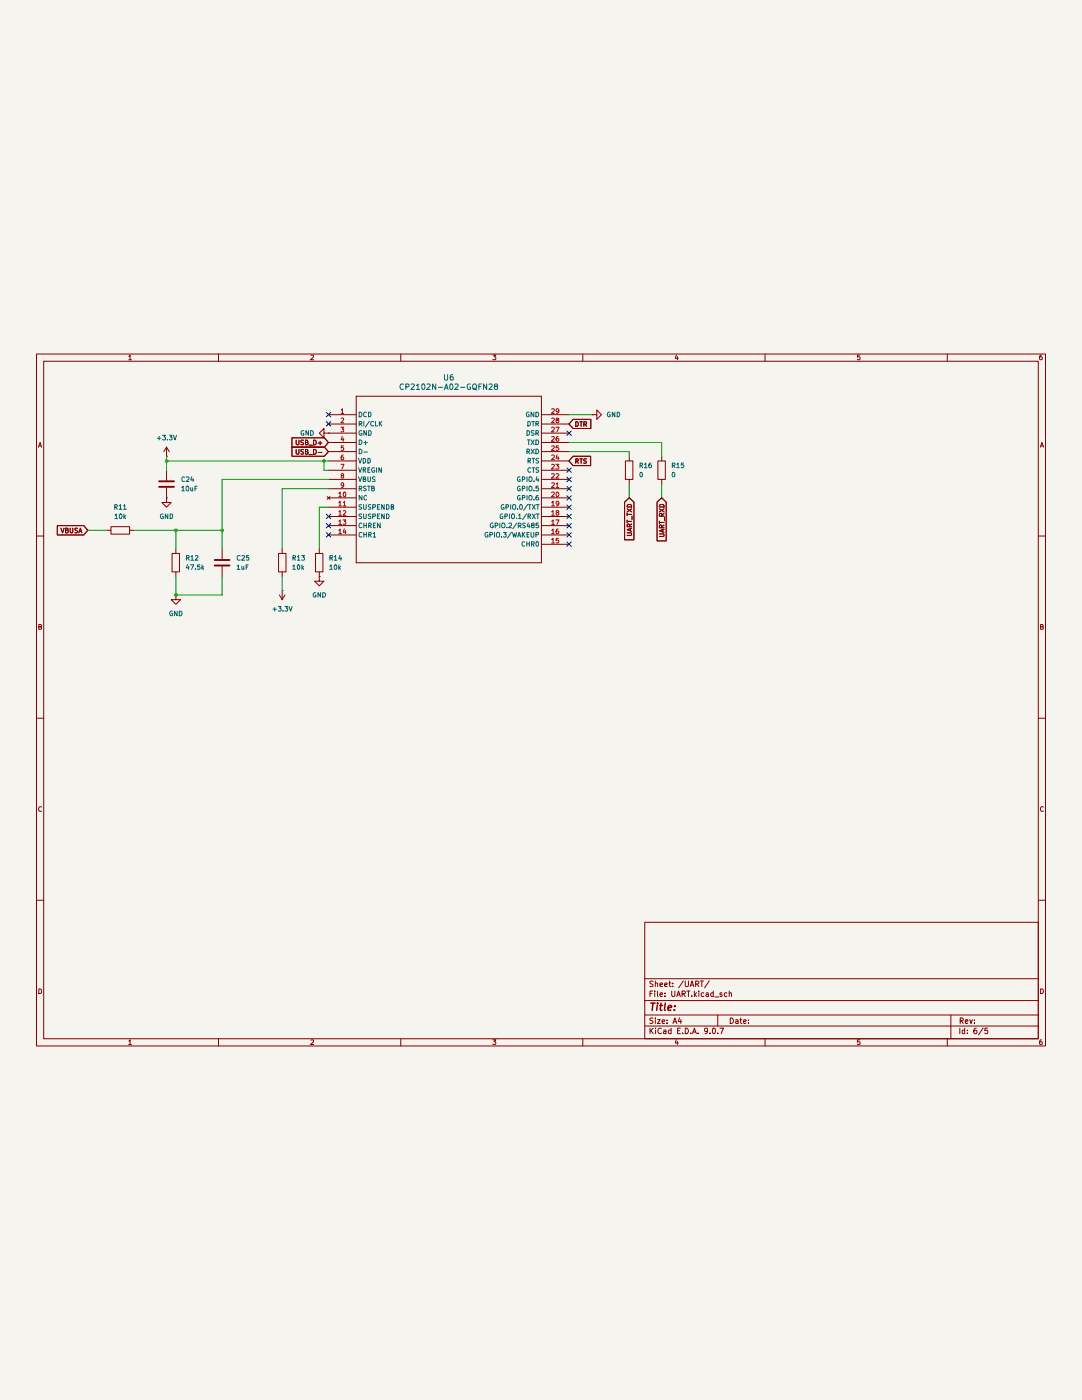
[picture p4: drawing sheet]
(kicad_sch
 (version 20250114)
 (generator "eeschema")
 (generator_version "9.0")
 (paper "A4")
 (lib_symbols
  (symbol "CP2102N-A02-GQFN28:CP2102N-A02-GQFN28"
   (pin_names
    (offset 0.254)) (exclude_from_sim no) (in_bom yes) (on_board yes)
   (property "Reference" "U" (at 33.02 10.16 0) (effects (font (size 1.524 1.524))))
   (property "Value" "CP2102N-A02-GQFN28" (at 33.02 7.62 0) (effects (font (size 1.524 1.524))))
   (property "Footprint" "QFN28_5X5" (at 0 0 0) (effects (font (size 1.27 1.27)
    (italic yes)) (hide yes)))
   (property "Datasheet" "CP2102N-A02-GQFN28" (at 0 0 0) (effects (font (size 1.27 1.27)
    (italic yes)) (hide yes)))
   (property "Description" "" (at 0 0 0) (effects (font (size 1.27 1.27)) (hide yes)))
   (property "ki_locked" "" (at 0 0 0) (effects (font (size 1.27 1.27))))
   (symbol "CP2102N-A02-GQFN28_0_1"
    (polyline (pts (xy 7.62 5.08) (xy 7.62 -40.64)) (stroke (width 0) (type default)) (fill (type none)))
    (polyline (pts (xy 7.62 -40.64) (xy 58.42 -40.64)) (stroke (width 0) (type default)) (fill (type none)))
    (polyline (pts (xy 58.42 5.08) (xy 7.62 5.08)) (stroke (width 0) (type default)) (fill (type none)))
    (polyline (pts (xy 58.42 -40.64) (xy 58.42 5.08)) (stroke (width 0) (type default)) (fill (type none)))
    (pin input line (at 0 0 0) (length 7.62) (name "DCD" (effects (font (size 1.27 1.27)))) (number "1" (effects (font (size 1.27 1.27)))))
    (pin input line (at 0 -2.54 0) (length 7.62) (name "RI/CLK" (effects (font (size 1.27 1.27)))) (number "2" (effects (font (size 1.27 1.27)))))
    (pin power_in line (at 0 -5.08 0) (length 7.62) (name "GND" (effects (font (size 1.27 1.27)))) (number "3" (effects (font (size 1.27 1.27)))))
    (pin unspecified line (at 0 -7.62 0) (length 7.62) (name "D+" (effects (font (size 1.27 1.27)))) (number "4" (effects (font (size 1.27 1.27)))))
    (pin unspecified line (at 0 -10.16 0) (length 7.62) (name "D-" (effects (font (size 1.27 1.27)))) (number "5" (effects (font (size 1.27 1.27)))))
    (pin power_in line (at 0 -12.7 0) (length 7.62) (name "VDD" (effects (font (size 1.27 1.27)))) (number "6" (effects (font (size 1.27 1.27)))))
    (pin input line (at 0 -15.24 0) (length 7.62) (name "VREGIN" (effects (font (size 1.27 1.27)))) (number "7" (effects (font (size 1.27 1.27)))))
    (pin input line (at 0 -17.78 0) (length 7.62) (name "VBUS" (effects (font (size 1.27 1.27)))) (number "8" (effects (font (size 1.27 1.27)))))
    (pin unspecified line (at 0 -20.32 0) (length 7.62) (name "RSTB" (effects (font (size 1.27 1.27)))) (number "9" (effects (font (size 1.27 1.27)))))
    (pin no_connect line (at 0 -22.86 0) (length 7.62) (name "NC" (effects (font (size 1.27 1.27)))) (number "10" (effects (font (size 1.27 1.27)))))
    (pin output line (at 0 -25.4 0) (length 7.62) (name "SUSPENDB" (effects (font (size 1.27 1.27)))) (number "11" (effects (font (size 1.27 1.27)))))
    (pin output line (at 0 -27.94 0) (length 7.62) (name "SUSPEND" (effects (font (size 1.27 1.27)))) (number "12" (effects (font (size 1.27 1.27)))))
    (pin output line (at 0 -30.48 0) (length 7.62) (name "CHREN" (effects (font (size 1.27 1.27)))) (number "13" (effects (font (size 1.27 1.27)))))
    (pin output line (at 0 -33.02 0) (length 7.62) (name "CHR1" (effects (font (size 1.27 1.27)))) (number "14" (effects (font (size 1.27 1.27)))))
    (pin power_in line (at 66.04 0 180) (length 7.62) (name "GND" (effects (font (size 1.27 1.27)))) (number "29" (effects (font (size 1.27 1.27)))))
    (pin output line (at 66.04 -2.54 180) (length 7.62) (name "DTR" (effects (font (size 1.27 1.27)))) (number "28" (effects (font (size 1.27 1.27)))))
    (pin input line (at 66.04 -5.08 180) (length 7.62) (name "DSR" (effects (font (size 1.27 1.27)))) (number "27" (effects (font (size 1.27 1.27)))))
    (pin output line (at 66.04 -7.62 180) (length 7.62) (name "TXD" (effects (font (size 1.27 1.27)))) (number "26" (effects (font (size 1.27 1.27)))))
    (pin input line (at 66.04 -10.16 180) (length 7.62) (name "RXD" (effects (font (size 1.27 1.27)))) (number "25" (effects (font (size 1.27 1.27)))))
    (pin output line (at 66.04 -12.7 180) (length 7.62) (name "RTS" (effects (font (size 1.27 1.27)))) (number "24" (effects (font (size 1.27 1.27)))))
    (pin input line (at 66.04 -15.24 180) (length 7.62) (name "CTS" (effects (font (size 1.27 1.27)))) (number "23" (effects (font (size 1.27 1.27)))))
    (pin bidirectional line (at 66.04 -17.78 180) (length 7.62) (name "GPIO.4" (effects (font (size 1.27 1.27)))) (number "22" (effects (font (size 1.27 1.27)))))
    (pin bidirectional line (at 66.04 -20.32 180) (length 7.62) (name "GPIO.5" (effects (font (size 1.27 1.27)))) (number "21" (effects (font (size 1.27 1.27)))))
    (pin bidirectional line (at 66.04 -22.86 180) (length 7.62) (name "GPIO.6" (effects (font (size 1.27 1.27)))) (number "20" (effects (font (size 1.27 1.27)))))
    (pin bidirectional line (at 66.04 -25.4 180) (length 7.62) (name "GPIO.0/TXT" (effects (font (size 1.27 1.27)))) (number "19" (effects (font (size 1.27 1.27)))))
    (pin bidirectional line (at 66.04 -27.94 180) (length 7.62) (name "GPIO.1/RXT" (effects (font (size 1.27 1.27)))) (number "18" (effects (font (size 1.27 1.27)))))
    (pin bidirectional line (at 66.04 -30.48 180) (length 7.62) (name "GPIO.2/RS485" (effects (font (size 1.27 1.27)))) (number "17" (effects (font (size 1.27 1.27)))))
    (pin bidirectional line (at 66.04 -33.02 180) (length 7.62) (name "GPIO.3/WAKEUP" (effects (font (size 1.27 1.27)))) (number "16" (effects (font (size 1.27 1.27)))))
    (pin output line (at 66.04 -35.56 180) (length 7.62) (name "CHR0" (effects (font (size 1.27 1.27)))) (number "15" (effects (font (size 1.27 1.27))))))
   (embedded_fonts no))
  (symbol "Device:C"
   (pin_numbers (hide yes))
   (pin_names
    (offset 0.254)) (exclude_from_sim no) (in_bom yes) (on_board yes)
   (property "Reference" "C" (at 0.635 2.54 0) (effects (font (size 1.27 1.27)) (justify left)))
   (property "Value" "C" (at 0.635 -2.54 0) (effects (font (size 1.27 1.27)) (justify left)))
   (property "Footprint" "" (at 0.9652 -3.81 0) (effects (font (size 1.27 1.27)) (hide yes)))
   (property "Datasheet" "~" (at 0 0 0) (effects (font (size 1.27 1.27)) (hide yes)))
   (property "Description" "Unpolarized capacitor" (at 0 0 0) (effects (font (size 1.27 1.27)) (hide yes)))
   (symbol "C_0_1"
    (polyline (pts (xy -2.032 0.762) (xy 2.032 0.762)) (stroke (width 0.508) (type default)) (fill (type none)))
    (polyline (pts (xy -2.032 -0.762) (xy 2.032 -0.762)) (stroke (width 0.508) (type default)) (fill (type none))))
   (symbol "C_1_1"
    (pin passive line (at 0 3.81 270) (length 2.794) (name "~" (effects (font (size 1.27 1.27)))) (number "1" (effects (font (size 1.27 1.27)))))
    (pin passive line (at 0 -3.81 90) (length 2.794) (name "~" (effects (font (size 1.27 1.27)))) (number "2" (effects (font (size 1.27 1.27))))))
   (embedded_fonts no))
  (symbol "Device:R"
   (pin_numbers (hide yes))
   (pin_names
    (offset 0)) (exclude_from_sim no) (in_bom yes) (on_board yes)
   (property "Reference" "R" (at 2.032 0 90) (effects (font (size 1.27 1.27))))
   (property "Value" "R" (at 0 0 90) (effects (font (size 1.27 1.27))))
   (property "Footprint" "" (at -1.778 0 90) (effects (font (size 1.27 1.27)) (hide yes)))
   (property "Datasheet" "~" (at 0 0 0) (effects (font (size 1.27 1.27)) (hide yes)))
   (property "Description" "Resistor" (at 0 0 0) (effects (font (size 1.27 1.27)) (hide yes)))
   (symbol "R_0_1"
    (rectangle (start -1.016 -2.54) (end 1.016 2.54) (stroke (width 0.254) (type default)) (fill (type none))))
   (symbol "R_1_1"
    (pin passive line (at 0 3.81 270) (length 1.27) (name "~" (effects (font (size 1.27 1.27)))) (number "1" (effects (font (size 1.27 1.27)))))
    (pin passive line (at 0 -3.81 90) (length 1.27) (name "~" (effects (font (size 1.27 1.27)))) (number "2" (effects (font (size 1.27 1.27))))))
   (embedded_fonts no))
  (symbol "power:+3.3V"
   (power)
   (pin_numbers (hide yes))
   (pin_names
    (offset 0) (hide yes)) (exclude_from_sim no) (in_bom yes) (on_board yes)
   (property "Reference" "#PWR" (at 0 -3.81 0) (effects (font (size 1.27 1.27)) (hide yes)))
   (property "Value" "+3.3V" (at 0 3.556 0) (effects (font (size 1.27 1.27))))
   (property "Footprint" "" (at 0 0 0) (effects (font (size 1.27 1.27)) (hide yes)))
   (property "Datasheet" "" (at 0 0 0) (effects (font (size 1.27 1.27)) (hide yes)))
   (property "Description" "Power symbol creates a global label with name \"+3.3V\"" (at 0 0 0) (effects (font (size 1.27 1.27)) (hide yes)))
   (symbol "+3.3V_0_1"
    (polyline (pts (xy -0.762 1.27) (xy 0 2.54)) (stroke (width 0) (type default)) (fill (type none)))
    (polyline (pts (xy 0 2.54) (xy 0.762 1.27)) (stroke (width 0) (type default)) (fill (type none)))
    (polyline (pts (xy 0 0) (xy 0 2.54)) (stroke (width 0) (type default)) (fill (type none))))
   (symbol "+3.3V_1_1"
    (pin power_in line (at 0 0 90) (length 0) (name "~" (effects (font (size 1.27 1.27)))) (number "1" (effects (font (size 1.27 1.27))))))
   (embedded_fonts no))
  (symbol "power:GND"
   (power)
   (pin_numbers (hide yes))
   (pin_names
    (offset 0) (hide yes)) (exclude_from_sim no) (in_bom yes) (on_board yes)
   (property "Reference" "#PWR" (at 0 -6.35 0) (effects (font (size 1.27 1.27)) (hide yes)))
   (property "Value" "GND" (at 0 -3.81 0) (effects (font (size 1.27 1.27))))
   (property "Footprint" "" (at 0 0 0) (effects (font (size 1.27 1.27)) (hide yes)))
   (property "Datasheet" "" (at 0 0 0) (effects (font (size 1.27 1.27)) (hide yes)))
   (property "Description" "Power symbol creates a global label with name \"GND\" , ground" (at 0 0 0) (effects (font (size 1.27 1.27)) (hide yes)))
   (symbol "GND_0_1"
    (polyline (pts (xy 0 0) (xy 0 -1.27) (xy 1.27 -1.27) (xy 0 -2.54) (xy -1.27 -1.27) (xy 0 -1.27)) (stroke (width 0) (type default)) (fill (type none))))
   (symbol "GND_1_1"
    (pin power_in line (at 0 0 270) (length 0) (name "~" (effects (font (size 1.27 1.27)))) (number "1" (effects (font (size 1.27 1.27))))))
   (embedded_fonts no)))
 (junction
  (at 48.26 58.42)
  (diameter 0)
  (color 0 0 0 0))
 (junction
  (at 45.72 39.37)
  (diameter 0)
  (color 0 0 0 0))
 (junction
  (at 60.96 58.42)
  (diameter 0)
  (color 0 0 0 0))
 (junction
  (at 48.26 76.2)
  (diameter 0)
  (color 0 0 0 0))
 (junction
  (at 88.9 39.37)
  (diameter 0)
  (color 0 0 0 0))
 (no_connect
  (at 156.21 54.61))
 (no_connect
  (at 156.21 52.07))
 (no_connect
  (at 156.21 44.45))
 (no_connect
  (at 90.17 59.69))
 (no_connect
  (at 156.21 62.23))
 (no_connect
  (at 156.21 46.99))
 (no_connect
  (at 156.21 59.69))
 (no_connect
  (at 156.21 49.53))
 (no_connect
  (at 90.17 57.15))
 (no_connect
  (at 90.17 54.61))
 (no_connect
  (at 156.21 57.15))
 (no_connect
  (at 90.17 29.21))
 (no_connect
  (at 90.17 26.67))
 (no_connect
  (at 156.21 31.75))
 (no_connect
  (at 156.21 41.91))
 (wire
  (pts (xy 87.63 52.07) (xy 87.63 63.5))
  (stroke (width 0) (type default)))
 (wire
  (pts (xy 45.72 39.37) (xy 88.9 39.37))
  (stroke (width 0) (type default)))
 (wire
  (pts (xy 90.17 52.07) (xy 87.63 52.07))
  (stroke (width 0) (type default)))
 (wire
  (pts (xy 45.72 38.1) (xy 45.72 39.37))
  (stroke (width 0) (type default)))
 (wire
  (pts (xy 88.9 39.37) (xy 90.17 39.37))
  (stroke (width 0) (type default)))
 (wire
  (pts (xy 60.96 76.2) (xy 60.96 71.12))
  (stroke (width 0) (type default)))
 (wire
  (pts (xy 172.72 36.83) (xy 172.72 38.1))
  (stroke (width 0) (type default)))
 (wire
  (pts (xy 77.47 46.99) (xy 77.47 63.5))
  (stroke (width 0) (type default)))
 (wire
  (pts (xy 48.26 58.42) (xy 48.26 63.5))
  (stroke (width 0) (type default)))
 (wire
  (pts (xy 90.17 41.91) (xy 88.9 41.91))
  (stroke (width 0) (type default)))
 (wire
  (pts (xy 88.9 41.91) (xy 88.9 39.37))
  (stroke (width 0) (type default)))
 (wire
  (pts (xy 60.96 58.42) (xy 60.96 44.45))
  (stroke (width 0) (type default)))
 (wire
  (pts (xy 24.13 58.42) (xy 29.21 58.42))
  (stroke (width 0) (type default)))
 (wire
  (pts (xy 181.61 34.29) (xy 181.61 38.1))
  (stroke (width 0) (type default)))
 (wire
  (pts (xy 172.72 45.72) (xy 172.72 49.53))
  (stroke (width 0) (type default)))
 (wire
  (pts (xy 156.21 36.83) (xy 172.72 36.83))
  (stroke (width 0) (type default)))
 (wire
  (pts (xy 77.47 71.12) (xy 77.47 74.93))
  (stroke (width 0) (type default)))
 (wire
  (pts (xy 48.26 76.2) (xy 60.96 76.2))
  (stroke (width 0) (type default)))
 (wire
  (pts (xy 45.72 39.37) (xy 45.72 41.91))
  (stroke (width 0) (type default)))
 (wire
  (pts (xy 48.26 71.12) (xy 48.26 76.2))
  (stroke (width 0) (type default)))
 (wire
  (pts (xy 60.96 44.45) (xy 90.17 44.45))
  (stroke (width 0) (type default)))
 (wire
  (pts (xy 36.83 58.42) (xy 48.26 58.42))
  (stroke (width 0) (type default)))
 (wire
  (pts (xy 60.96 58.42) (xy 60.96 63.5))
  (stroke (width 0) (type default)))
 (wire
  (pts (xy 156.21 26.67) (xy 162.56 26.67))
  (stroke (width 0) (type default)))
 (wire
  (pts (xy 181.61 45.72) (xy 181.61 49.53))
  (stroke (width 0) (type default)))
 (wire
  (pts (xy 90.17 46.99) (xy 77.47 46.99))
  (stroke (width 0) (type default)))
 (wire
  (pts (xy 156.21 34.29) (xy 181.61 34.29))
  (stroke (width 0) (type default)))
 (wire
  (pts (xy 48.26 58.42) (xy 60.96 58.42))
  (stroke (width 0) (type default)))
 (global_label "UART_TXD"
  (shape input)
  (at 172.72 49.53 270)
  (fields_autoplaced yes)
  (effects (font (size 1.27 1.27)) (justify right))
  (property "Intersheetrefs" "${INTERSHEET_REFS}" (at 172.72 61.5866 90) (effects (font (size 1.27 1.27)) (justify right) (hide yes))))
 (global_label "RTS"
  (shape input)
  (at 156.21 39.37 0)
  (fields_autoplaced yes)
  (effects (font (size 1.27 1.27)) (justify left))
  (property "Intersheetrefs" "${INTERSHEET_REFS}" (at 162.6423 39.37 0) (effects (font (size 1.27 1.27)) (justify left) (hide yes))))
 (global_label "UART_RXD"
  (shape input)
  (at 181.61 49.53 270)
  (fields_autoplaced yes)
  (effects (font (size 1.27 1.27)) (justify right))
  (property "Intersheetrefs" "${INTERSHEET_REFS}" (at 181.61 61.889 90) (effects (font (size 1.27 1.27)) (justify right) (hide yes))))
 (global_label "USB_D+"
  (shape input)
  (at 90.17 34.29 180)
  (fields_autoplaced yes)
  (effects (font (size 1.27 1.27)) (justify right))
  (property "Intersheetrefs" "${INTERSHEET_REFS}" (at 79.5648 34.29 0) (effects (font (size 1.27 1.27)) (justify right) (hide yes))))
 (global_label "USB_D-"
  (shape input)
  (at 90.17 36.83 180)
  (fields_autoplaced yes)
  (effects (font (size 1.27 1.27)) (justify right))
  (property "Intersheetrefs" "${INTERSHEET_REFS}" (at 79.5648 36.83 0) (effects (font (size 1.27 1.27)) (justify right) (hide yes))))
 (global_label "DTR"
  (shape input)
  (at 156.21 29.21 0)
  (fields_autoplaced yes)
  (effects (font (size 1.27 1.27)) (justify left))
  (property "Intersheetrefs" "${INTERSHEET_REFS}" (at 162.7028 29.21 0) (effects (font (size 1.27 1.27)) (justify left) (hide yes))))
 (global_label "VBUSA"
  (shape input)
  (at 24.13 58.42 180)
  (fields_autoplaced yes)
  (effects (font (size 1.27 1.27)) (justify right))
  (property "Intersheetrefs" "${INTERSHEET_REFS}" (at 15.1576 58.42 0) (effects (font (size 1.27 1.27)) (justify right) (hide yes))))
 (symbol
  (lib_id "power:GND")
  (at 162.56 26.67 90)
  (unit 1)
  (exclude_from_sim no)
  (in_bom yes)
  (on_board yes)
  (dnp no)
  (fields_autoplaced yes)
  (property "Reference" "#PWR0105" (at 168.91 26.67 0) (effects (font (size 1.27 1.27)) (hide yes)))
  (property "Value" "GND" (at 166.37 26.6699 90) (effects (font (size 1.27 1.27)) (justify right)))
  (property "Footprint" "" (at 162.56 26.67 0) (effects (font (size 1.27 1.27)) (hide yes)))
  (property "Datasheet" "" (at 162.56 26.67 0) (effects (font (size 1.27 1.27)) (hide yes)))
  (property "Description" "Power symbol creates a global label with name \"GND\" , ground" (at 162.56 26.67 0) (effects (font (size 1.27 1.27)) (hide yes)))
  (pin "1"))
 (symbol
  (lib_id "Device:C")
  (at 60.96 67.31 0)
  (unit 1)
  (exclude_from_sim no)
  (in_bom yes)
  (on_board yes)
  (dnp no)
  (fields_autoplaced yes)
  (property "Reference" "C25" (at 64.77 66.0399 0) (effects (font (size 1.27 1.27)) (justify left)))
  (property "Value" "1uF" (at 64.77 68.5799 0) (effects (font (size 1.27 1.27)) (justify left)))
  (property "Footprint" "Capacitor_SMD:C_0805_2012Metric_Pad1.18x1.45mm_HandSolder" (at 61.9252 71.12 0) (effects (font (size 1.27 1.27)) (hide yes)))
  (property "Datasheet" "~" (at 60.96 67.31 0) (effects (font (size 1.27 1.27)) (hide yes)))
  (property "Description" "Unpolarized capacitor" (at 60.96 67.31 0) (effects (font (size 1.27 1.27)) (hide yes)))
  (pin "1")
  (pin "2"))
 (symbol
  (lib_id "Device:C")
  (at 45.72 45.72 180)
  (unit 1)
  (exclude_from_sim no)
  (in_bom yes)
  (on_board yes)
  (dnp no)
  (fields_autoplaced yes)
  (property "Reference" "C24" (at 49.53 44.4499 0) (effects (font (size 1.27 1.27)) (justify right)))
  (property "Value" "10uF" (at 49.53 46.9899 0) (effects (font (size 1.27 1.27)) (justify right)))
  (property "Footprint" "Capacitor_SMD:C_0805_2012Metric_Pad1.18x1.45mm_HandSolder" (at 44.7548 41.91 0) (effects (font (size 1.27 1.27)) (hide yes)))
  (property "Datasheet" "~" (at 45.72 45.72 0) (effects (font (size 1.27 1.27)) (hide yes)))
  (property "Description" "Unpolarized capacitor" (at 45.72 45.72 0) (effects (font (size 1.27 1.27)) (hide yes)))
  (pin "1")
  (pin "2"))
 (symbol
  (lib_id "Device:R")
  (at 33.02 58.42 90)
  (unit 1)
  (exclude_from_sim no)
  (in_bom yes)
  (on_board yes)
  (dnp no)
  (fields_autoplaced yes)
  (property "Reference" "R11" (at 33.02 52.07 90) (effects (font (size 1.27 1.27))))
  (property "Value" "10k" (at 33.02 54.61 90) (effects (font (size 1.27 1.27))))
  (property "Footprint" "Resistor_SMD:R_1206_3216Metric_Pad1.30x1.75mm_HandSolder" (at 33.02 60.198 90) (effects (font (size 1.27 1.27)) (hide yes)))
  (property "Datasheet" "~" (at 33.02 58.42 0) (effects (font (size 1.27 1.27)) (hide yes)))
  (property "Description" "Resistor" (at 33.02 58.42 0) (effects (font (size 1.27 1.27)) (hide yes)))
  (pin "2")
  (pin "1"))
 (symbol
  (lib_id "power:+3.3V")
  (at 45.72 38.1 0)
  (unit 1)
  (exclude_from_sim no)
  (in_bom yes)
  (on_board yes)
  (dnp no)
  (fields_autoplaced yes)
  (property "Reference" "#PWR033" (at 45.72 41.91 0) (effects (font (size 1.27 1.27)) (hide yes)))
  (property "Value" "+3.3V" (at 45.72 33.02 0) (effects (font (size 1.27 1.27))))
  (property "Footprint" "" (at 45.72 38.1 0) (effects (font (size 1.27 1.27)) (hide yes)))
  (property "Datasheet" "" (at 45.72 38.1 0) (effects (font (size 1.27 1.27)) (hide yes)))
  (property "Description" "Power symbol creates a global label with name \"+3.3V\"" (at 45.72 38.1 0) (effects (font (size 1.27 1.27)) (hide yes)))
  (pin "1"))
 (symbol
  (lib_id "Device:R")
  (at 87.63 67.31 180)
  (unit 1)
  (exclude_from_sim no)
  (in_bom yes)
  (on_board yes)
  (dnp no)
  (fields_autoplaced yes)
  (property "Reference" "R14" (at 90.17 66.0399 0) (effects (font (size 1.27 1.27)) (justify right)))
  (property "Value" "10k" (at 90.17 68.5799 0) (effects (font (size 1.27 1.27)) (justify right)))
  (property "Footprint" "Resistor_SMD:R_1206_3216Metric_Pad1.30x1.75mm_HandSolder" (at 89.408 67.31 90) (effects (font (size 1.27 1.27)) (hide yes)))
  (property "Datasheet" "~" (at 87.63 67.31 0) (effects (font (size 1.27 1.27)) (hide yes)))
  (property "Description" "Resistor" (at 87.63 67.31 0) (effects (font (size 1.27 1.27)) (hide yes)))
  (pin "2")
  (pin "1"))
 (symbol
  (lib_id "power:GND")
  (at 90.17 31.75 270)
  (unit 1)
  (exclude_from_sim no)
  (in_bom yes)
  (on_board yes)
  (dnp no)
  (fields_autoplaced yes)
  (property "Reference" "#PWR0103" (at 83.82 31.75 0) (effects (font (size 1.27 1.27)) (hide yes)))
  (property "Value" "GND" (at 86.36 31.7499 90) (effects (font (size 1.27 1.27)) (justify right)))
  (property "Footprint" "" (at 90.17 31.75 0) (effects (font (size 1.27 1.27)) (hide yes)))
  (property "Datasheet" "" (at 90.17 31.75 0) (effects (font (size 1.27 1.27)) (hide yes)))
  (property "Description" "Power symbol creates a global label with name \"GND\" , ground" (at 90.17 31.75 0) (effects (font (size 1.27 1.27)) (hide yes)))
  (pin "1"))
 (symbol
  (lib_id "power:+3.3V")
  (at 77.47 74.93 180)
  (unit 1)
  (exclude_from_sim no)
  (in_bom yes)
  (on_board yes)
  (dnp no)
  (fields_autoplaced yes)
  (property "Reference" "#PWR043" (at 77.47 71.12 0) (effects (font (size 1.27 1.27)) (hide yes)))
  (property "Value" "+3.3V" (at 77.47 80.01 0) (effects (font (size 1.27 1.27))))
  (property "Footprint" "" (at 77.47 74.93 0) (effects (font (size 1.27 1.27)) (hide yes)))
  (property "Datasheet" "" (at 77.47 74.93 0) (effects (font (size 1.27 1.27)) (hide yes)))
  (property "Description" "Power symbol creates a global label with name \"+3.3V\"" (at 77.47 74.93 0) (effects (font (size 1.27 1.27)) (hide yes)))
  (pin "1"))
 (symbol
  (lib_id "Device:R")
  (at 48.26 67.31 0)
  (unit 1)
  (exclude_from_sim no)
  (in_bom yes)
  (on_board yes)
  (dnp no)
  (fields_autoplaced yes)
  (property "Reference" "R12" (at 50.8 66.0399 0) (effects (font (size 1.27 1.27)) (justify left)))
  (property "Value" "47.5k" (at 50.8 68.5799 0) (effects (font (size 1.27 1.27)) (justify left)))
  (property "Footprint" "Resistor_SMD:R_1206_3216Metric_Pad1.30x1.75mm_HandSolder" (at 46.482 67.31 90) (effects (font (size 1.27 1.27)) (hide yes)))
  (property "Datasheet" "~" (at 48.26 67.31 0) (effects (font (size 1.27 1.27)) (hide yes)))
  (property "Description" "Resistor" (at 48.26 67.31 0) (effects (font (size 1.27 1.27)) (hide yes)))
  (pin "2")
  (pin "1"))
 (symbol
  (lib_id "power:GND")
  (at 48.26 76.2 0)
  (unit 1)
  (exclude_from_sim no)
  (in_bom yes)
  (on_board yes)
  (dnp no)
  (fields_autoplaced yes)
  (property "Reference" "#PWR032" (at 48.26 82.55 0) (effects (font (size 1.27 1.27)) (hide yes)))
  (property "Value" "GND" (at 48.26 81.28 0) (effects (font (size 1.27 1.27))))
  (property "Footprint" "" (at 48.26 76.2 0) (effects (font (size 1.27 1.27)) (hide yes)))
  (property "Datasheet" "" (at 48.26 76.2 0) (effects (font (size 1.27 1.27)) (hide yes)))
  (property "Description" "Power symbol creates a global label with name \"GND\" , ground" (at 48.26 76.2 0) (effects (font (size 1.27 1.27)) (hide yes)))
  (pin "1"))
 (symbol
  (lib_id "Device:R")
  (at 77.47 67.31 0)
  (unit 1)
  (exclude_from_sim no)
  (in_bom yes)
  (on_board yes)
  (dnp no)
  (fields_autoplaced yes)
  (property "Reference" "R13" (at 80.01 66.0399 0) (effects (font (size 1.27 1.27)) (justify left)))
  (property "Value" "10k" (at 80.01 68.5799 0) (effects (font (size 1.27 1.27)) (justify left)))
  (property "Footprint" "Resistor_SMD:R_1206_3216Metric_Pad1.30x1.75mm_HandSolder" (at 75.692 67.31 90) (effects (font (size 1.27 1.27)) (hide yes)))
  (property "Datasheet" "~" (at 77.47 67.31 0) (effects (font (size 1.27 1.27)) (hide yes)))
  (property "Description" "Resistor" (at 77.47 67.31 0) (effects (font (size 1.27 1.27)) (hide yes)))
  (pin "2")
  (pin "1"))
 (symbol
  (lib_id "power:GND")
  (at 87.63 71.12 0)
  (unit 1)
  (exclude_from_sim no)
  (in_bom yes)
  (on_board yes)
  (dnp no)
  (fields_autoplaced yes)
  (property "Reference" "#PWR0104" (at 87.63 77.47 0) (effects (font (size 1.27 1.27)) (hide yes)))
  (property "Value" "GND" (at 87.63 76.2 0) (effects (font (size 1.27 1.27))))
  (property "Footprint" "" (at 87.63 71.12 0) (effects (font (size 1.27 1.27)) (hide yes)))
  (property "Datasheet" "" (at 87.63 71.12 0) (effects (font (size 1.27 1.27)) (hide yes)))
  (property "Description" "Power symbol creates a global label with name \"GND\" , ground" (at 87.63 71.12 0) (effects (font (size 1.27 1.27)) (hide yes)))
  (pin "1"))
 (symbol
  (lib_id "power:GND")
  (at 45.72 49.53 0)
  (unit 1)
  (exclude_from_sim no)
  (in_bom yes)
  (on_board yes)
  (dnp no)
  (fields_autoplaced yes)
  (property "Reference" "#PWR034" (at 45.72 55.88 0) (effects (font (size 1.27 1.27)) (hide yes)))
  (property "Value" "GND" (at 45.72 54.61 0) (effects (font (size 1.27 1.27))))
  (property "Footprint" "" (at 45.72 49.53 0) (effects (font (size 1.27 1.27)) (hide yes)))
  (property "Datasheet" "" (at 45.72 49.53 0) (effects (font (size 1.27 1.27)) (hide yes)))
  (property "Description" "Power symbol creates a global label with name \"GND\" , ground" (at 45.72 49.53 0) (effects (font (size 1.27 1.27)) (hide yes)))
  (pin "1"))
 (symbol
  (lib_id "CP2102N-A02-GQFN28:CP2102N-A02-GQFN28")
  (at 90.17 26.67 0)
  (unit 1)
  (exclude_from_sim no)
  (in_bom yes)
  (on_board yes)
  (dnp no)
  (fields_autoplaced yes)
  (property "Reference" "U6" (at 123.19 16.51 0) (effects (font (size 1.524 1.524))))
  (property "Value" "CP2102N-A02-GQFN28" (at 123.19 19.05 0) (effects (font (size 1.524 1.524))))
  (property "Footprint" "QFN28_5X5" (at 90.17 26.67 0) (effects (font (size 1.27 1.27)
    (italic yes)) (hide yes)))
  (property "Datasheet" "CP2102N-A02-GQFN28" (at 90.17 26.67 0) (effects (font (size 1.27 1.27)
    (italic yes)) (hide yes)))
  (property "Description" "" (at 90.17 26.67 0) (effects (font (size 1.27 1.27)) (hide yes)))
  (pin "1")
  (pin "12")
  (pin "2")
  (pin "6")
  (pin "9")
  (pin "3")
  (pin "4")
  (pin "5")
  (pin "10")
  (pin "8")
  (pin "7")
  (pin "11")
  (pin "28")
  (pin "22")
  (pin "14")
  (pin "16")
  (pin "23")
  (pin "18")
  (pin "29")
  (pin "17")
  (pin "25")
  (pin "24")
  (pin "27")
  (pin "20")
  (pin "13")
  (pin "26")
  (pin "21")
  (pin "19")
  (pin "15"))
 (symbol
  (lib_id "Device:R")
  (at 172.72 41.91 0)
  (unit 1)
  (exclude_from_sim no)
  (in_bom yes)
  (on_board yes)
  (dnp no)
  (fields_autoplaced yes)
  (property "Reference" "R16" (at 175.26 40.6399 0) (effects (font (size 1.27 1.27)) (justify left)))
  (property "Value" "0" (at 175.26 43.1799 0) (effects (font (size 1.27 1.27)) (justify left)))
  (property "Footprint" "Resistor_SMD:R_1206_3216Metric_Pad1.30x1.75mm_HandSolder" (at 170.942 41.91 90) (effects (font (size 1.27 1.27)) (hide yes)))
  (property "Datasheet" "~" (at 172.72 41.91 0) (effects (font (size 1.27 1.27)) (hide yes)))
  (property "Description" "Resistor" (at 172.72 41.91 0) (effects (font (size 1.27 1.27)) (hide yes)))
  (pin "2")
  (pin "1"))
 (symbol
  (lib_id "Device:R")
  (at 181.61 41.91 0)
  (unit 1)
  (exclude_from_sim no)
  (in_bom yes)
  (on_board yes)
  (dnp no)
  (fields_autoplaced yes)
  (property "Reference" "R15" (at 184.15 40.6399 0) (effects (font (size 1.27 1.27)) (justify left)))
  (property "Value" "0" (at 184.15 43.1799 0) (effects (font (size 1.27 1.27)) (justify left)))
  (property "Footprint" "Resistor_SMD:R_1206_3216Metric_Pad1.30x1.75mm_HandSolder" (at 179.832 41.91 90) (effects (font (size 1.27 1.27)) (hide yes)))
  (property "Datasheet" "~" (at 181.61 41.91 0) (effects (font (size 1.27 1.27)) (hide yes)))
  (property "Description" "Resistor" (at 181.61 41.91 0) (effects (font (size 1.27 1.27)) (hide yes)))
  (pin "2")
  (pin "1")))
